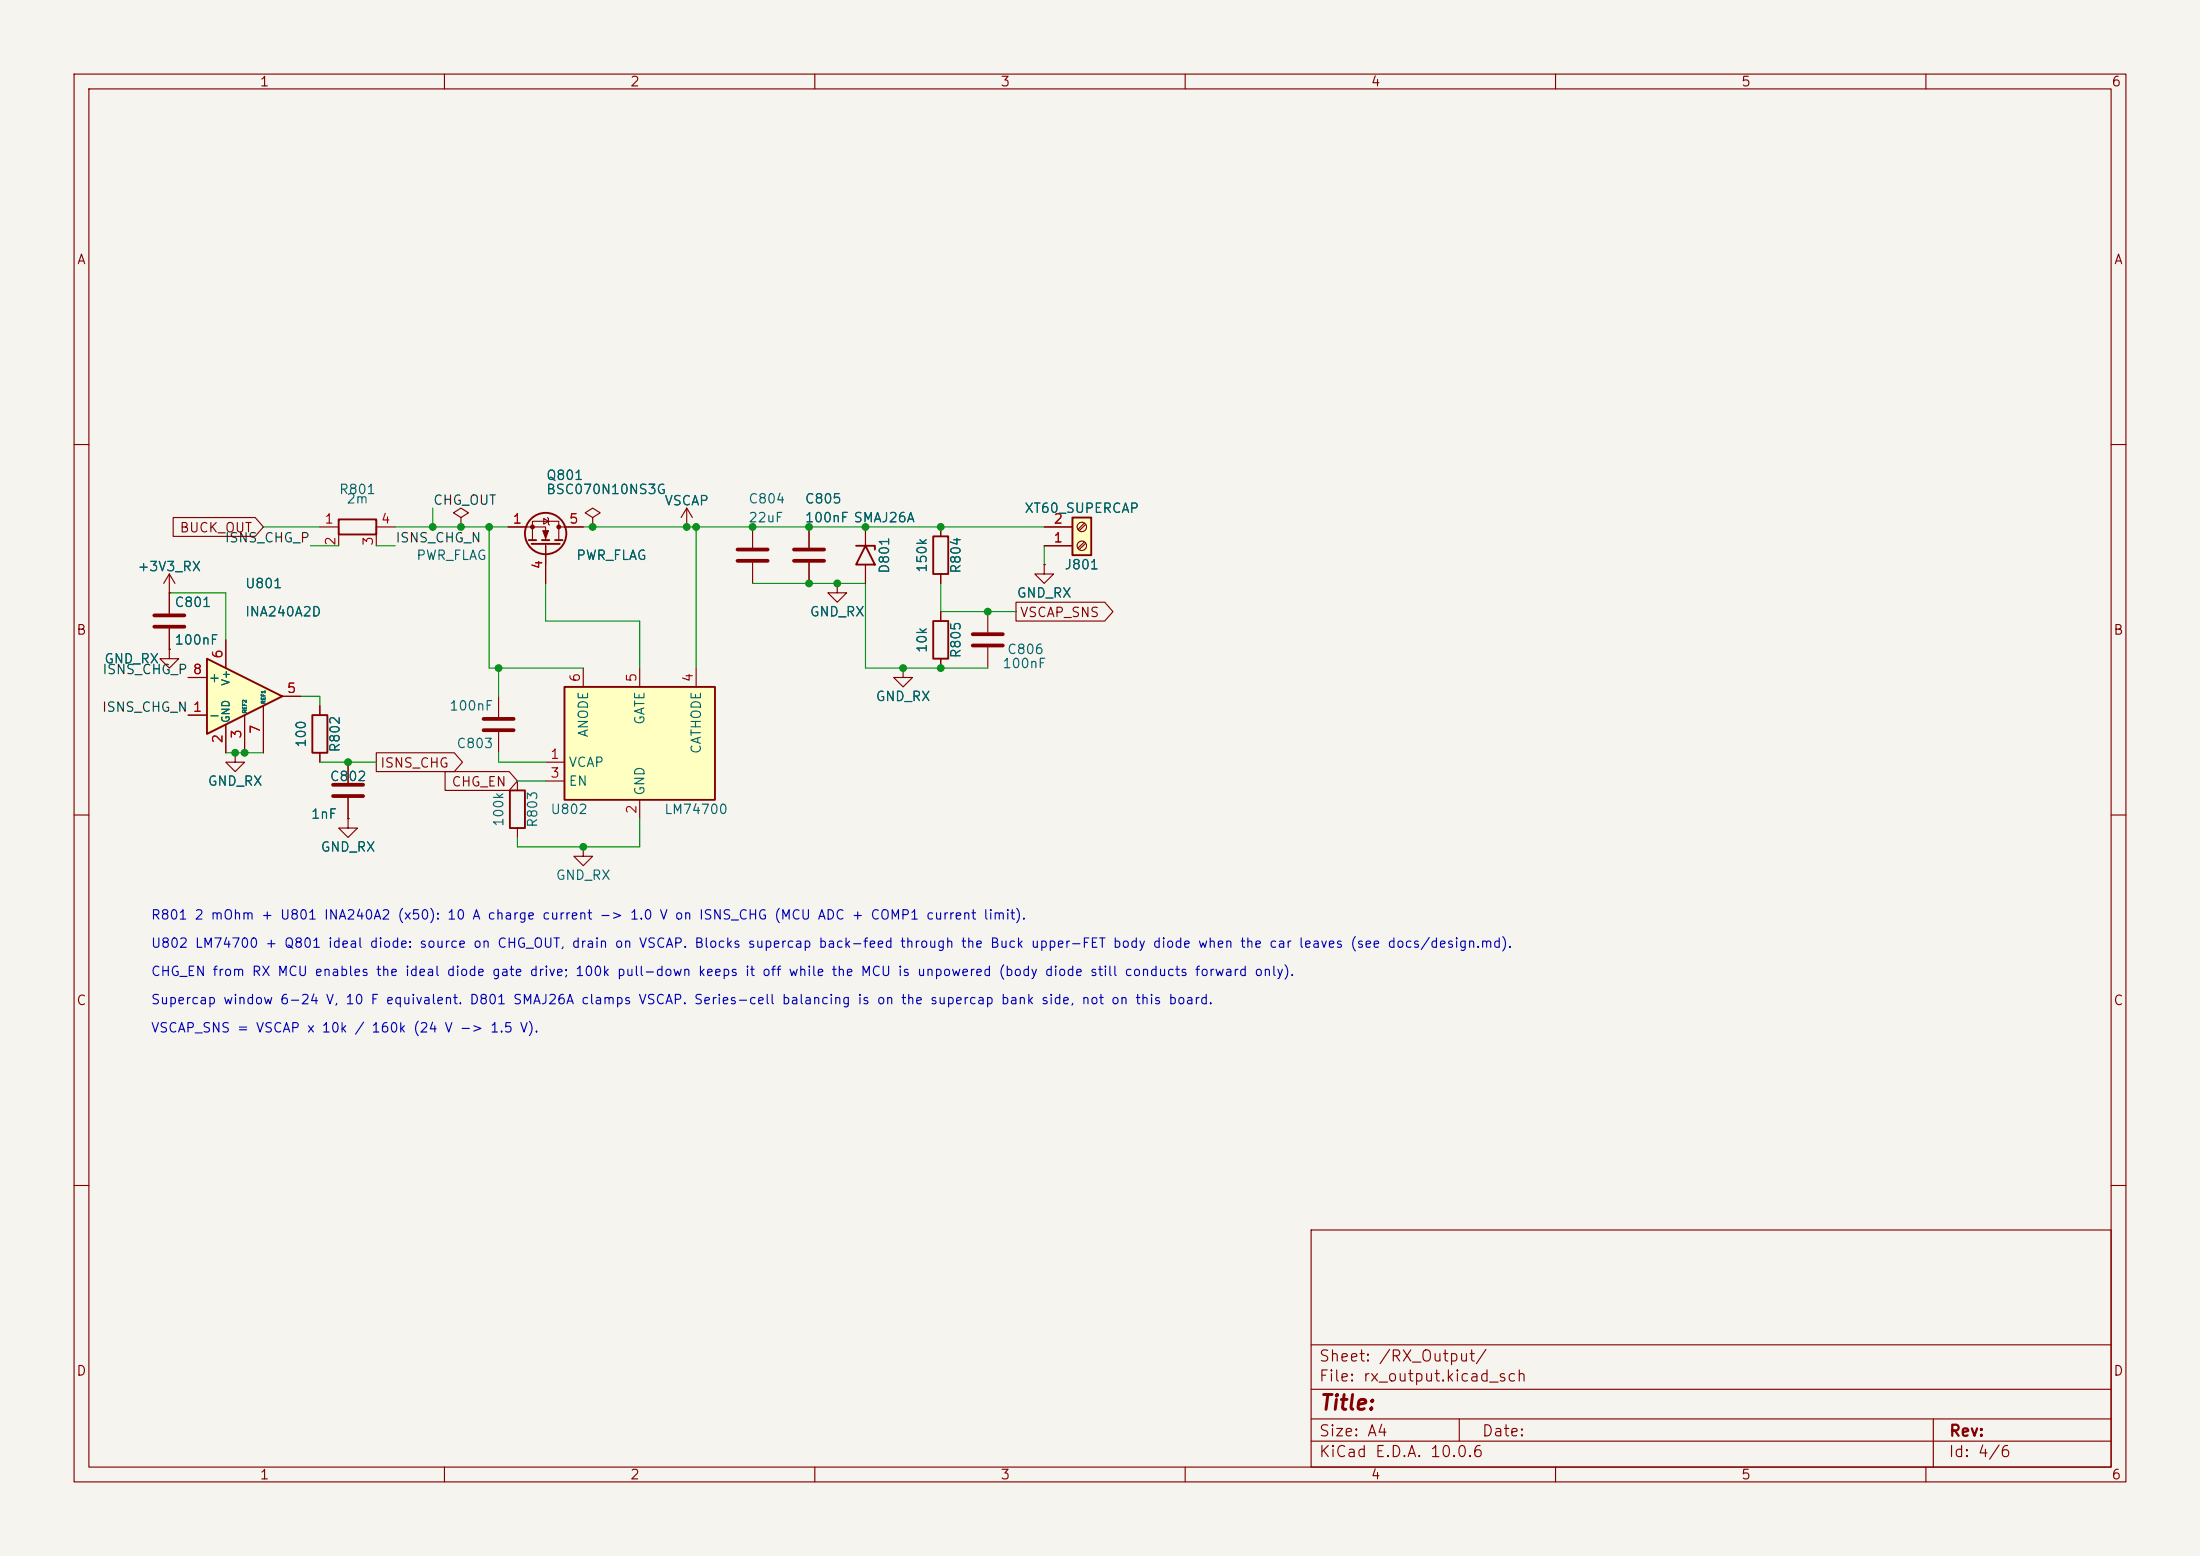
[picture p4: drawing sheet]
<svg xmlns="http://www.w3.org/2000/svg" width="297mm" height="210mm" viewBox="0 0 297 210" stroke-linecap="round" stroke-linejoin="round" font-family="sans-serif">
<path d="M0 0h297v210h-297z" fill="#f5f4ef" stroke="#f5f4ef" stroke-width=".14"/>
<g fill="none" stroke="#840000" stroke-width=".15">
<path d="M10 10h277v190h-277zM12 12h273v186h-273zM60 10v2M110 10v2M160 10v2M210 10v2M260 10v2M10 60h2M62.2 69.9l1-.7-1-.6-1 .6 1 .7v1.2M62.2 71.1h.1M68.6 71.1h5.1v1.8M71.9 72.9v-2.5h3.5v2.5"/>
<path d="M73.4 70l.6 .4-.6 .3zM73.7 73.4v5.3M73.9 69.9l.1 .1v.7l.2 .2M75.4 71.1h3.3M285 60h2M22.9 87.6v1.3h1.2l-1.2 1.3-1.3-1.3h1.3M22.9 87.6h.1M127 82.6v1.2M127 88.9v1.3M10 110h2M285 110h2M10 160h2"/>
<path d="M177 166h108v32h-108zM285 160h2M60 198v2M110 198v2M160 198v2M177 194.5h108M177 191.5h108M177 187.5h108M177 181.5h108M197 191.5v3M210 198v2M260 198v2"/>
<path d="M261 191.5v6.5"/>
</g>
<g fill="none" stroke="#840000" stroke-width=".25">
<path d="M71.4 72.9h1M71.8 73.4h3.8M73.2 72.9h1M74.9 72.9h1M126 83.8h2v5.1h-2z"/>
<circle cx="73.7" cy="72" r="2.79"/>
</g>
<g fill="#840000" stroke="#840000" stroke-width=".15">
<path d="M73.3 71.6h.7l-.3 1z"/>
<circle cx="75.4" cy="71.1" r=".25"/>
<circle cx="71.9" cy="71.1" r=".25"/>
</g>
<path d="M27.9 88.9l10.2 5.1-10.2 5.1z" fill="#ffffc2"/>
<path d="M45.7 70.1h5.1v2h-5.1zM115.6 73.7h2.5v.5M116.8 73.7l1.3 2.5h-2.5zM126 72.4h2v5.1h-2zM27.9 88.9l10.2 5.1-10.2 5.1zM42.2 96.5h2v5.1h-2zM68.8 106.7h2.1v5.1h-2.1z" fill="none" stroke="#840000" stroke-width=".25"/>
<g fill="none" stroke="#840000" stroke-width=".15">
<path d="M22.9 77.5l-.8 1.2M22.9 77.5l.7 1.2M22.9 77.5v5.3M43.2 71.1h2.5v2.6M53.3 71.1h-2.5v2.6M80 69.9l1-.7-1-.6-1 .6 1 .7v1.2M80 71.1h.1M92.7 71.1h.1M92.7 68.6l-.8 1.3M92.7 68.6l.8 1.3M92.7 68.6v2.5M101.6 71.1v2.8"/>
<path d="M101.6 75.9v2.8M109.2 71.1v2.8M109.2 75.9v2.8M113 78.7v1.3h1.3l-1.3 1.3-1.2-1.3h1.2M113 78.7h.1M116.8 71.1v2.6M116.8 76.2v2.5M127 71.1v1.3M127 77.5v1.2M141 76.2v1.3h1.2l-1.2 1.2-1.3-1.2h1.3M141 76.2h.1M22.9 80h.1"/>
<path d="M22.9 84.8v2.8M25.4 96.5h2.5M25.4 91.4h2.5M30.5 86.4v3.8M30.5 97.8v3.8M33 96.5v5.1M35.6 95.3v6.3M38.1 94h2.5M43.2 95.3v1.2M67.3 94v2.8M67.3 98.8v2.8M121.9 90.2v1.2h1.3l-1.3 1.3-1.3-1.3h1.3"/>
<path d="M121.9 90.2h.1M133.3 82.6v2.7M133.3 87.4v2.8M31.7 101.6v1.3h1.3l-1.3 1.2-1.2-1.2h1.2M31.7 101.6h.1M43.2 101.6v1.3M47 110.5v1.3h1.3l-1.3 1.2-1.3-1.2h1.3M47 110.5h.1M47 102.9v2.8M47 107.7v2.8M69.8 105.4v1.3M69.8 111.8v1.2"/>
<path d="M78.7 114.3v1.3h1.3l-1.3 1.2-1.2-1.2h1.2M78.7 114.3h.1"/>
</g>
<path d="M99.6 74.2h4M99.6 75.7h4M107.2 74.2h4.1M107.2 75.7h4.1M20.8 83.1h4.1M20.8 84.6h4.1M65.3 98.6h4M65.3 97h4M131.3 85.6h4.1M131.3 87.1h4.1M45 105.9h4M45 107.4h4" fill="none" stroke="#840000" stroke-width=".51"/>
<path d="M76.2 92.7h20.3v15.3h-20.3z" fill="#ffffc2"/>
<path d="M76.2 92.7h20.3v15.3h-20.3z" fill="none" stroke="#840000" stroke-width=".25"/>
<path d="M78.7 90.2v2.5M86.4 90.2v2.5M94 90.2v2.5M73.7 102.9h2.5M73.7 105.4h2.5M86.4 108v2.5" fill="none" stroke="#840000" stroke-width=".15"/>
<path d="M144.8 69.9h2.5v5h-2.5z" fill="#ffffc2"/>
<path d="M144.8 69.9h2.5v5h-2.5z" fill="none" stroke="#840000" stroke-width=".25"/>
<g fill="none" stroke="#840000" stroke-width=".15">
<path d="M23.4 69.8h11l1.2 1.3-1.2 1.3h-11zM68.6 71.1h2.5M73.7 73.7v5M76.2 71.1h2.5M80 71.1h.1M92.7 71.1h.1M109.2 71.1v2.8M109.2 75.9v2.8M113 78.7h.1M116.8 71.1v2.6M116.8 76.2v2.5M127 71.1v1.3"/>
<path d="M127 77.5v1.2M141 76.2h.1M141 73.7h3.8M141 71.1h3.8M146.4 73.2l-.9 .8M146.4 70.6l-.9 .9M146.6 73.3l-.9 .9M146.6 70.8l-.9 .8M22.9 87.6h.1M22.9 80h.1M22.9 80v2.8M22.9 84.8v2.8"/>
<path d="M25.4 96.5h2.5M25.4 91.4h2.5M30.5 86.4v3.8M30.5 97.8v3.8M33 96.5v5.1M35.6 95.3v6.3M38.1 94h2.5M43.2 95.3v1.2M121.9 90.2h.1M127 82.6v1.2M127 88.9v1.3M137.2 81.3h11.9l1.1 1.3-1.1 1.2h-11.9z"/>
<path d="M31.7 101.6h.1M43.2 101.6v1.3M47 110.5h.1M47 102.9v2.8M47 107.7v2.8M50.8 101.6h10.5l1.1 1.3-1.1 1.2h-10.5zM60.1 104.1h8.6l1.1 1.3-1.1 1.3h-8.6z"/>
<circle cx="146" cy="73.7" r=".63"/>
<circle cx="146" cy="71.1" r=".63"/>
</g>
<g fill="none" stroke="#009600" stroke-width=".15">
<path d="M35.6 71.1h7.6M41.9 73.7h3.8M50.8 73.7h2.5M53.3 71.1h15.3M58.4 68.6v2.5M66 71.1v19.1h12.7M73.7 78.7v5.1h12.7v6.4M78.7 71.1h62.3M94 71.1v19.1M101.6 78.7h15.2v11.5h16.5M127 78.7v3.9h10.2M141 73.7v2.5"/>
<path d="M22.9 80h7.6v6.4M40.6 94h2.6v1.3M67.3 90.2v3.8M30.5 101.6h5.1M43.2 102.9h7.6M67.3 101.6v1.3h6.4M69.8 105.4h3.9M86.4 110.5v3.8h-16.6v-1.3"/>
</g>
<g fill="#009600" stroke="#009600" stroke-width=".14">
<circle cx="127" cy="90.2" r=".46"/>
<circle cx="121.9" cy="90.2" r=".46"/>
<circle cx="109.2" cy="78.7" r=".46"/>
<circle cx="101.6" cy="71.1" r=".46"/>
<circle cx="109.2" cy="71.1" r=".46"/>
<circle cx="133.3" cy="82.6" r=".46"/>
<circle cx="127" cy="71.1" r=".46"/>
<circle cx="113" cy="78.7" r=".46"/>
<circle cx="116.8" cy="71.1" r=".46"/>
<circle cx="92.7" cy="71.1" r=".46"/>
<circle cx="94" cy="71.1" r=".46"/>
<circle cx="67.3" cy="90.2" r=".46"/>
<circle cx="66" cy="71.1" r=".46"/>
<circle cx="33" cy="101.6" r=".46"/>
<circle cx="31.7" cy="101.6" r=".46"/>
<circle cx="58.4" cy="71.1" r=".46"/>
<circle cx="62.2" cy="71.1" r=".46"/>
<circle cx="80" cy="71.1" r=".46"/>
<circle cx="47" cy="102.9" r=".46"/>
<circle cx="78.7" cy="114.3" r=".46"/>
</g>
<text font-size="2" fill="#840000" x="178" y="190.8">Title:</text>
<g font-size="1.5" fill="#840000">
<text x="178" y="184.1">Sheet: /RX_Output/</text>
<text x="178" y="186.8">File: rx_output.kicad_sch</text>
<text x="178" y="197">KiCad E.D.A. 10.0.6</text>
<text x="178" y="194.2">Size: A4</text>
<text x="200" y="194.2">Date:</text>
<text x="263" y="197">Id: 4/6</text>
<text x="263" y="194.2">Rev:</text>
</g>
<g font-size="1.3" fill="#840000">
<text x="35" y="12">1</text>
<text x="85" y="12">2</text>
<text x="135" y="12">3</text>
<text x="185" y="12">4</text>
<text x="235" y="12">5</text>
<text x="285" y="12">6</text>
<text x="10.3" y="36">A</text>
<text x="285.3" y="36">A</text>
<text x="24.2" y="72.2">BUCK_OUT</text>
<text x="137.6" y="83.6">VSCAP_SNS</text>
<text x="10.2" y="86">B</text>
<text x="285.2" y="86">B</text>
<text x="51.2" y="103.9">ISNS_CHG</text>
<text x="60.9" y="106.5">CHG_EN</text>
<text x="10.2" y="136">C</text>
<text x="285.2" y="136">C</text>
<text x="10.2" y="186">D</text>
<text x="285.2" y="186">D</text>
<text x="35" y="200">1</text>
<text x="85" y="200">2</text>
<text x="135" y="200">3</text>
<text x="185" y="200">4</text>
<text x="235" y="200">5</text>
<text x="285" y="200">6</text>
</g>
<g font-size="1.3" fill="#006464">
<text x="73.7" y="65.1">Q801</text>
<text x="45.7" y="67">R801</text>
<text x="46.7" y="68.3">2m</text>
<text x="73.6" y="67">BSC070N10NS3G</text>
<text x="89.6" y="68.5">VSCAP</text>
<text x="100.9" y="68.3">C804</text>
<text x="100.9" y="70.8">22uF</text>
<text x="108.6" y="68.3">C805</text>
<text x="108.6" y="70.8">100nF SMAJ26A</text>
<text x="138.2" y="69.5">XT60_SUPERCAP</text>
<text x="18.5" y="77.4">+3V3_RX</text>
<text x="56.1" y="75.9">PWR_FLAG</text>
<text x="77.7" y="75.9">PWR_FLAG</text>
<text x="120.3" y="77.5" transform="rotate(-90 120.3 77.5)">D801</text>
<text x="125.4" y="77.4" transform="rotate(-90 125.4 77.4)">150k</text>
<text x="130" y="77.5" transform="rotate(-90 130 77.5)">R804</text>
<text x="143.6" y="77.2">J801</text>
<text x="23.5" y="82.2">C801</text>
<text x="33" y="79.7">U801</text>
<text x="33" y="83.5">INA240A2D</text>
<text x="109.2" y="83.5">GND_RX</text>
<text x="137.2" y="81">GND_RX</text>
<text x="14" y="89.9">GND_RX</text>
<text x="23.5" y="87.3">100nF</text>
<text x="125.4" y="88.2" transform="rotate(-90 125.4 88.2)">10k</text>
<text x="130" y="88.9" transform="rotate(-90 130 88.9)">R805</text>
<text x="135.9" y="88.6">C806</text>
<text x="28" y="92.4">+</text>
<text x="118.1" y="94.9">GND_RX</text>
<text x="135.2" y="90.5">100nF</text>
<text x="28" y="97.5">-</text>
<text x="41.6" y="101" transform="rotate(-90 41.6 101)">100</text>
<text x="46.2" y="101.6" transform="rotate(-90 46.2 101.6)">R802</text>
<text x="60.6" y="96.2">100nF</text>
<text x="61.5" y="101.3">C803</text>
<text x="79.7" y="99.6" transform="rotate(-90 79.7 99.6)">ANODE</text>
<text x="87.3" y="97.9" transform="rotate(-90 87.3 97.9)">GATE</text>
<text x="94.9" y="101.9" transform="rotate(-90 94.9 101.9)">CATHODE</text>
<text x="28" y="106.4">GND_RX</text>
<text x="44.4" y="105.7">C802</text>
<text x="76.7" y="103.8">VCAP</text>
<text x="76.7" y="106.4">EN</text>
<text x="87.3" y="107.5" transform="rotate(-90 87.3 107.5)">GND</text>
<text x="41.9" y="110.8">1nF</text>
<text x="68.3" y="111.7" transform="rotate(-90 68.3 111.7)">100k</text>
<text x="72.8" y="111.8" transform="rotate(-90 72.8 111.8)">R803</text>
<text x="74.2" y="110.2">U802</text>
<text x="89.6" y="110.2">LM74700</text>
<text x="43.2" y="115.3">GND_RX</text>
<text x="75" y="119.1">GND_RX</text>
</g>
<g font-size="1.3" fill="#a90000">
<text x="43.7" y="71">1</text>
<text x="51.3" y="71">4</text>
<text x="69.1" y="71">1</text>
<text x="76.7" y="71">5</text>
<text x="142.1" y="71">2</text>
<text x="45.6" y="73.8" transform="rotate(-90 45.6 73.8)">2</text>
<text x="50.7" y="73.8" transform="rotate(-90 50.7 73.8)">3</text>
<text x="73.5" y="76.9" transform="rotate(-90 73.5 76.9)">4</text>
<text x="142.1" y="73.5">1</text>
<text x="30.3" y="89" transform="rotate(-90 30.3 89)">6</text>
<text x="25.9" y="91.3">8</text>
<text x="38.6" y="93.8">5</text>
<text x="78.6" y="92.2" transform="rotate(-90 78.6 92.2)">6</text>
<text x="86.2" y="92.2" transform="rotate(-90 86.2 92.2)">5</text>
<text x="93.8" y="92.2" transform="rotate(-90 93.8 92.2)">4</text>
<text x="25.9" y="96.4">1</text>
<text x="30.3" y="100.4" transform="rotate(-90 30.3 100.4)">2</text>
<text x="32.9" y="99.8" transform="rotate(-90 32.9 99.8)">3</text>
<text x="35.4" y="99.2" transform="rotate(-90 35.4 99.2)">7</text>
<text x="74.2" y="102.7">1</text>
<text x="74.2" y="105.3">3</text>
<text x="86.2" y="110" transform="rotate(-90 86.2 110)">2</text>
</g>
<g font-size="1.3" fill="#0f0f0f">
<text x="58.4" y="68.5">CHG_OUT</text>
<text x="30.3" y="73.5">ISNS_CHG_P</text>
<text x="53.3" y="73.5">ISNS_CHG_N</text>
<text x="13.7" y="91.3">ISNS_CHG_P 8</text>
<text x="13.7" y="96.4">ISNS_CHG_N 1</text>
</g>
<g font-size="1.3" fill="#0000c2">
<text x="20.3" y="124.4">R801 2 mOhm + U801 INA240A2 (x50): 10 A charge current -&gt; 1.0 V on ISNS_CHG (MCU ADC + COMP1 current limit).</text>
<text x="20.3" y="128.2">U802 LM74700 + Q801 ideal diode: source on CHG_OUT, drain on VSCAP. Blocks supercap back-feed through the Buck upper-FET body diode when the car leaves (see docs/design.md).</text>
<text x="20.3" y="132.1">CHG_EN from RX MCU enables the ideal diode gate drive; 100k pull-down keeps it off while the MCU is unpowered (body diode still conducts forward only).</text>
<text x="20.3" y="135.9">Supercap window 6-24 V, 10 F equivalent. D801 SMAJ26A clamps VSCAP. Series-cell balancing is on the supercap bank side, not on this board.</text>
<text x="20.3" y="139.7">VSCAP_SNS = VSCAP x 10k / 160k (24 V -&gt; 1.5 V).</text>
</g>
<g font-size="1" fill="#006464">
<text x="31.2" y="92.6" transform="rotate(-90 31.2 92.6)">V+</text>
<text x="31.2" y="97.7" transform="rotate(-90 31.2 97.7)">GND</text>
</g>
<g font-size=".5" fill="#006464">
<text x="35.9" y="95.1" transform="rotate(-90 35.9 95.1)">REF1</text>
<text x="33.4" y="96.3" transform="rotate(-90 33.4 96.3)">REF2</text>
</g>
</svg>
